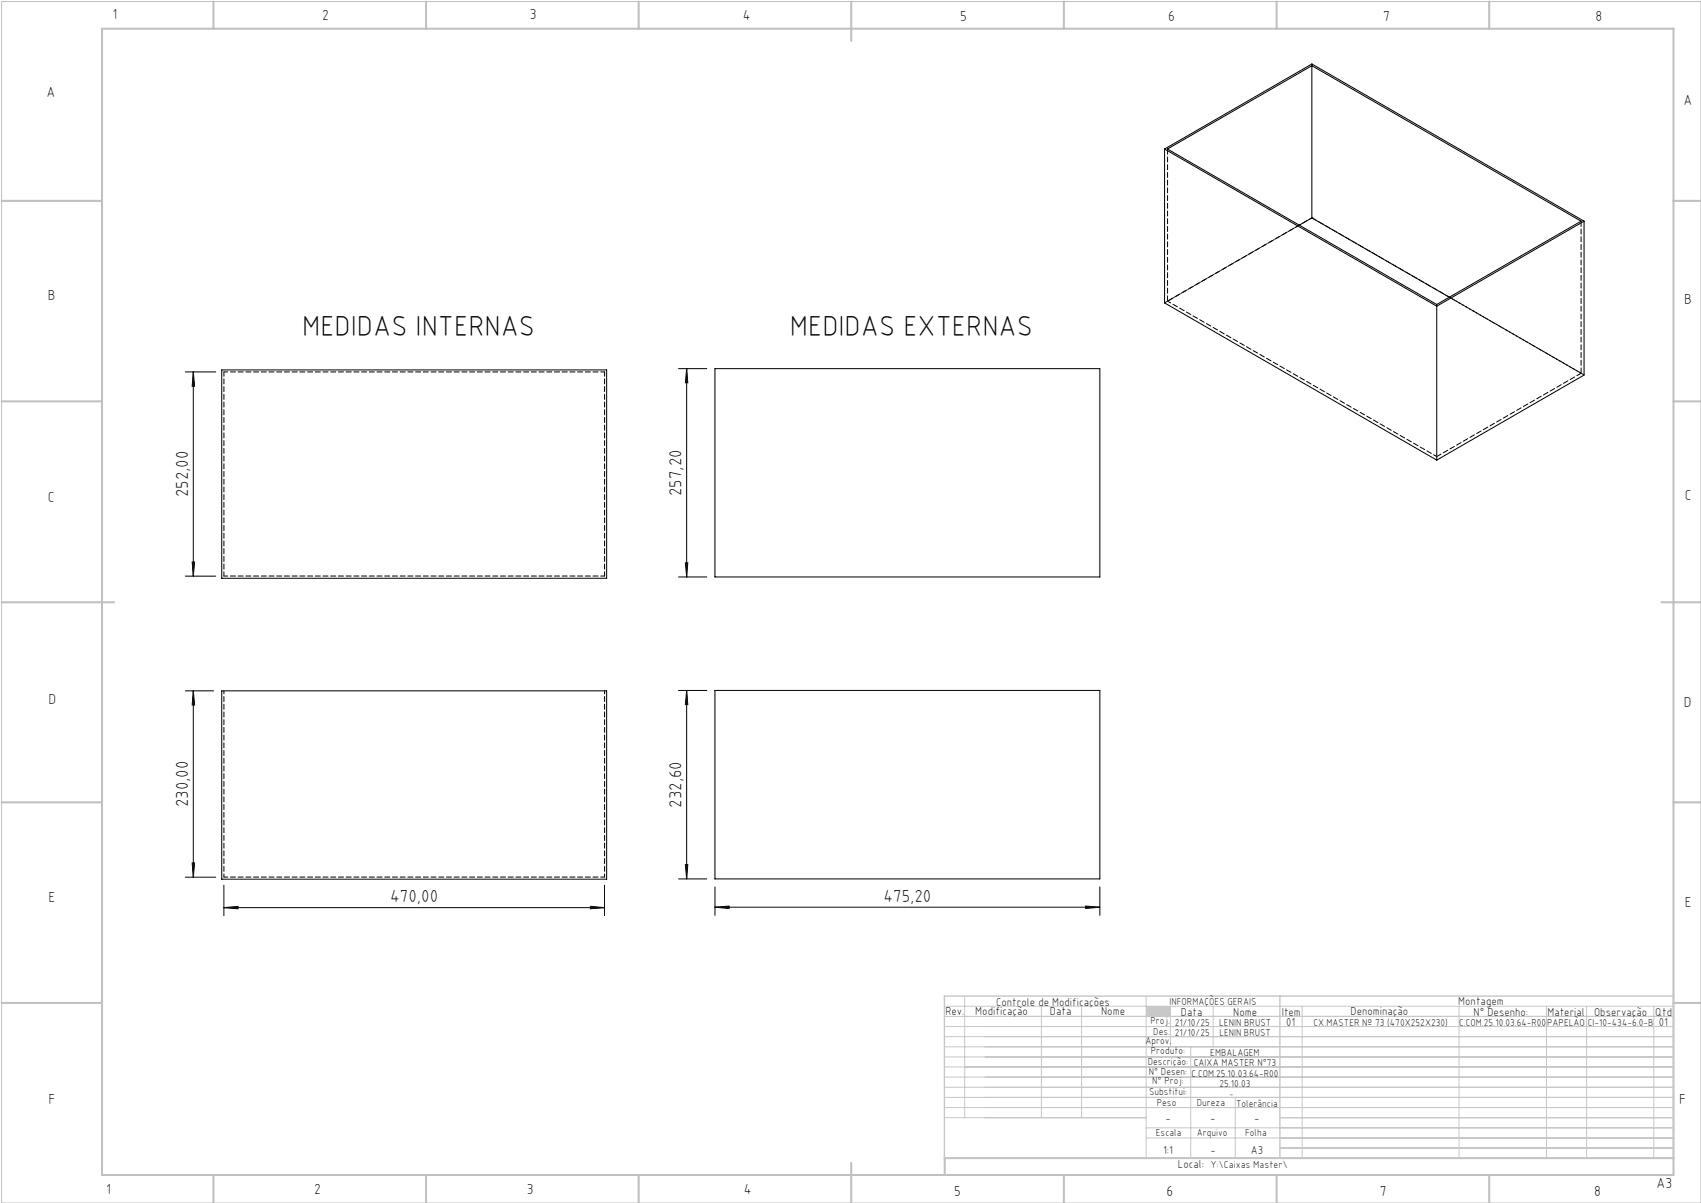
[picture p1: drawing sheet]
<svg xmlns="http://www.w3.org/2000/svg" width="420mm" height="297mm" viewBox="0 0 420 297" stroke-linecap="round" stroke-linejoin="round" font-family="sans-serif">
<path d="M.4 .4h419.6v296.6h-419.6z" fill="none" stroke="#c0c0c0" stroke-width=".25"/>
<g fill="none" stroke="#c0c0c0" stroke-width=".5">
<path d="M25.2 7.1h388v283h-388zM52.7 .4v6.7M105.2 .4v6.7M157.7 .4v6.7M210.2 .4v9.7M262.7 .4v6.7M315.2 .4v6.7M367.7 .4v6.7M.4 49.6h24.8M413.2 49.6h6.8M.4 99.1h24.8M413.2 99.1h6.8"/>
<path d="M.4 148.7h27.8M410.2 148.7h9.8M.4 198.1h24.8M413.2 198.1h6.8M.4 247.6h24.8M413.2 247.6h6.8M52.7 290.1v6.9M105.2 290.1v6.9M157.7 290.1v6.9M210.2 287.1v9.9M262.7 290.1v6.9M315.2 290.1v6.9"/>
<path d="M367.7 290.1v6.9M413.2 285.9h-179.9v4.2"/>
</g>
<g fill="none" stroke="#c3c8d2" stroke-width=".25">
<path d="M233.2 250.9h180M233.2 248.4h180M233.2 253.4h180M233.2 255.9h180M233.2 258.4h180M238.2 245.9v30M257.1 248.4v27.5M267.1 248.4v27.5M283 245.9v40M289 248.4v10M294 258.4v27.5M299.5 248.4v10"/>
<path d="M321.5 248.4v37.5M360.3 248.4v37.5M381.8 248.4v37.5M391.8 248.4v37.5M408.3 248.4v37.5M233.2 260.9h180M233.2 263.4h180M233.2 265.9h180M233.2 268.4h180M233.2 270.9h180M233.2 273.4h180M233.2 275.9h49.8"/>
<path d="M283 278.4h130.2M305 270.9v15M316 275.9h97.2M283 280.9h130.2M316 283.4h97.2"/>
</g>
<path d="M233.2 245.9h180v40h-180zM316 245.9v40" fill="none" stroke="#c3c8d2" stroke-width=".35"/>
<path d="M283 248.4h6v2.5h-6z" fill-rule="evenodd" fill="#c3c8d2"/>
<g fill="none" stroke="#000" stroke-width=".25">
<path d="M323.9 16.2v37.6M287.5 36.8v38l67.3 38.8M287.5 36.8l67.3 38.8M287.5 36.8l36.4-21 67.2 38.8M288.3 36.8l35.6-20.6 66.5 38.4-35.6 20.6zM323.9 53.8l34 19.6M323.9 53.8l-3.1 1.8M391.1 54.6l-36.3 21M391.1 54.6v38l-36.3 21M354.8 75.6v38M45.8 91.8h7.5M47.7 91.8v50.4"/>
<path d="M47.7 91.8l.3 3.6h-.6zM54.8 91.3h95v51.5h-95zM167.5 91h7M169.5 91l.3 3.5h-.6zM169.5 91v51.4M176.5 91h95.1v51.4h-95.1zM47.4 138.7h.6l-.3 3.5zM169.2 139h.6l-.3 3.4zM45.8 142.2h7.5M167.5 142.4h7M45.8 170.6h6.9M47.7 170.6v46"/>
<path d="M47.7 170.6l.3 3.5h-.6zM54.8 170.6h95v46.5h-95zM167.5 170.5h7M169.5 170.5l.3 3.5h-.6zM169.5 170.5v46.5M176.5 170.5h95.1v46.5h-95.1zM45.8 216.6h7.5M47.4 213h.6l-.3 3.6zM55.3 218.5v7.6M149.3 218.5v7.6M167.5 217h7M169.2 213.5h.6l-.3 3.5z"/>
<path d="M176.5 219v7M271.6 219v7M55.3 224.1l3.5-.3v.6zM55.3 224.1h94M145.8 223.8l3.5 .3-3.5 .3zM176.5 224l3.5-.3v.6zM176.5 224h95.1M268.1 223.7l3.5 .3-3.5 .3z"/>
</g>
<g fill="#000">
<path d="M47.4 138.7h.6l-.3 3.5zM47.7 91.8l.3 3.6h-.6zM169.2 139h.6l-.3 3.4zM169.5 91l.3 3.5h-.6z"/>
<path d="M47.7 170.6l.3 3.5h-.6zM47.4 213h.6l-.3 3.6zM169.5 170.5l.3 3.5h-.6zM169.2 213.5h.6l-.3 3.5z"/>
<path d="M55.3 224.1l3.5-.3v.6zM145.8 223.8l3.5 .3-3.5 .3zM176.5 224l3.5-.3v.6zM268.1 223.7l3.5 .3-3.5 .3z"/>
</g>
<path d="M55.3 170.5v46M149.3 170.5v46" fill="none" stroke="#000" stroke-width=".25" stroke-dasharray="1.3 .6" stroke-dashoffset=".5"/>
<path d="M55.3 91.8h94M149.3 142.2h-94M55.3 216.5h94" fill="none" stroke="#000" stroke-width=".25" stroke-dasharray="1.3 .6" stroke-dashoffset=".3"/>
<path d="M149.3 91.8v50.4M55.3 142.2v-50.4" fill="none" stroke="#000" stroke-width=".25" stroke-dasharray="1.3 .6" stroke-dashoffset=".2"/>
<path d="M323.9 15.8v.4M288.3 36.8v37.5M320.8 55.6l-32.5 18.7M323.9 53.8h.1M390.4 54.6v37.5M354.8 75.2v.4M390.4 92.1l-32.5-18.7" fill="none" stroke="#000" stroke-width=".25" stroke-dasharray="1.3 .6"/>
<path d="M288.3 74.3l66.5 38.4" fill="none" stroke="#000" stroke-width=".25" stroke-dasharray="1.3 .6" stroke-dashoffset=".4"/>
<path d="M354.8 112.7l35.6-20.6" fill="none" stroke="#000" stroke-width=".25" stroke-dasharray="1.3 .6" stroke-dashoffset=".1"/>
<path d="M391.1 92.6l-67.2-38.8" fill="none" stroke="#000" stroke-width=".25" stroke-dasharray="1.3 .6" stroke-dashoffset="-.1"/>
<path d="M323.9 53.8l-36.3 21" fill="none" stroke="#000" stroke-width=".25" stroke-dasharray="1.3 .6" stroke-dashoffset=".6"/>
<g font-size="7.1">
<text x="74.6" y="82.9">MEDIDAS INTERNAS</text>
<text x="195" y="82.9">MEDIDAS EXTERNAS</text>
</g>
<g font-size="4.3">
<text x="46.5" y="122.8" transform="rotate(-90 46.5 122.8)">252,00</text>
<text x="168.3" y="122.5" transform="rotate(-90 168.3 122.5)">257,20</text>
<text x="46.5" y="199.3" transform="rotate(-90 46.5 199.3)">230,00</text>
<text x="168.3" y="199.5" transform="rotate(-90 168.3 199.5)">232,60</text>
<text x="96.4" y="222.8">470,00</text>
<text x="218.1" y="222.7">475,20</text>
</g>
<g font-size="3.6">
<text x="27.8" y="4.8">1</text>
<text x="79.5" y="4.9">2</text>
<text x="130.8" y="4.8">3</text>
<text x="183.4" y="4.9">4</text>
<text x="237.1" y="5.1">5</text>
<text x="288.4" y="5.2">6</text>
<text x="341.5" y="5.1">7</text>
<text x="394" y="5.2">8</text>
<text x="11.5" y="24">A</text>
<text x="415.7" y="25.8">A</text>
<text x="11.8" y="74.1">B</text>
<text x="415.8" y="75.1">B</text>
<text x="11.8" y="124">C</text>
<text x="416" y="123.5">C</text>
<text x="12" y="173.7">D</text>
<text x="415.8" y="174.7">D</text>
<text x="12" y="222.6">E</text>
<text x="416" y="223.9">E</text>
<text x="12" y="272.6">F</text>
<text x="414.6" y="272.6">F</text>
<text x="409" y="293.3">A3</text>
<text x="26.2" y="294.8">1</text>
<text x="77.6" y="294.8">2</text>
<text x="130.1" y="294.8">3</text>
<text x="183.7" y="294.7">4</text>
<text x="235.6" y="295.2">5</text>
<text x="288" y="295.2">6</text>
<text x="340.7" y="295.2">7</text>
<text x="393.6" y="295.2">8</text>
</g>
<g font-size="2.9">
<text x="240.8" y="250.6">Modificação</text>
<text x="259.2" y="250.6">Data</text>
<text x="271.9" y="250.6">Nome</text>
<text x="290.9" y="288.4">Local:</text>
</g>
<g font-size="2.8">
<text x="233.4" y="250.6">Rev.</text>
<text x="246" y="248.4">Controle de Modificações</text>
<text x="291.6" y="250.8">Data</text>
<text x="304.5" y="250.8">Nome</text>
<text x="316.5" y="250.9">Item</text>
<text x="333.5" y="250.5">Denominação</text>
<text x="360.1" y="248.2">Montagem</text>
<text x="363.9" y="250.8">N° Desenho:</text>
<text x="382.1" y="250.8">Material</text>
<text x="393.6" y="250.8">Observação</text>
<text x="408.7" y="250.9">Qtd</text>
<text x="317.6" y="253.3">01</text>
<text x="409.6" y="253.3">01</text>
<text x="287.7" y="276.9">-</text>
<text x="298.8" y="276.9">-</text>
<text x="309.7" y="276.9">-</text>
<text x="287.2" y="284.8">1:1</text>
<text x="298.9" y="284.8">-</text>
<text x="308.8" y="284.8">A3</text>
</g>
<g font-size="2.5">
<text x="288.7" y="248.2">INFORMAÇÕES GERAIS</text>
<text x="282.8" y="257.8">Aprov.</text>
<text x="284.1" y="252.9">Proj.</text>
<text x="284.8" y="255.4">Des.</text>
<text x="290.1" y="255.8">21/10/25</text>
<text x="290.1" y="253.3">21/10/25</text>
<text x="301" y="253.3">LENIN BRUST</text>
<text x="301.1" y="255.8">LENIN BRUST</text>
<text x="324.3" y="253.3">CX.MASTER Nº 73 (470X252X230)</text>
<text x="360.3" y="253.3">C.COM.25.10.03.64-R00</text>
<text x="382" y="253.3">PAPELÃO</text>
<text x="392" y="253.3">CI-10-434-6.0-B</text>
<text x="283.4" y="262.9">Descrição:</text>
<text x="284.2" y="260.3">Produto:</text>
<text x="294.7" y="263.3">CAIXA MASTER N°73</text>
<text x="298.8" y="260.7">EMBALAGEM</text>
<text x="283.7" y="265.4">N° Desen:</text>
<text x="284.5" y="267.7">N° Proj:</text>
<text x="294.2" y="265.9">C.COM.25.10.03.64-R00</text>
<text x="301.1" y="268.3">25.10.03</text>
<text x="283.7" y="270.4">Substitui:</text>
<text x="285.6" y="273">Peso</text>
<text x="295.5" y="273">Dureza</text>
<text x="305.2" y="273.3">Tolerância</text>
<text x="285.4" y="280.4">Escala</text>
<text x="295.5" y="280.4">Arquivo</text>
<text x="307.5" y="280.4">Folha</text>
<text x="298.9" y="288.4">Y:\Caixas Master\</text>
</g>
<text font-size="2.1" x="303.5" y="270.9">-</text>
</svg>
